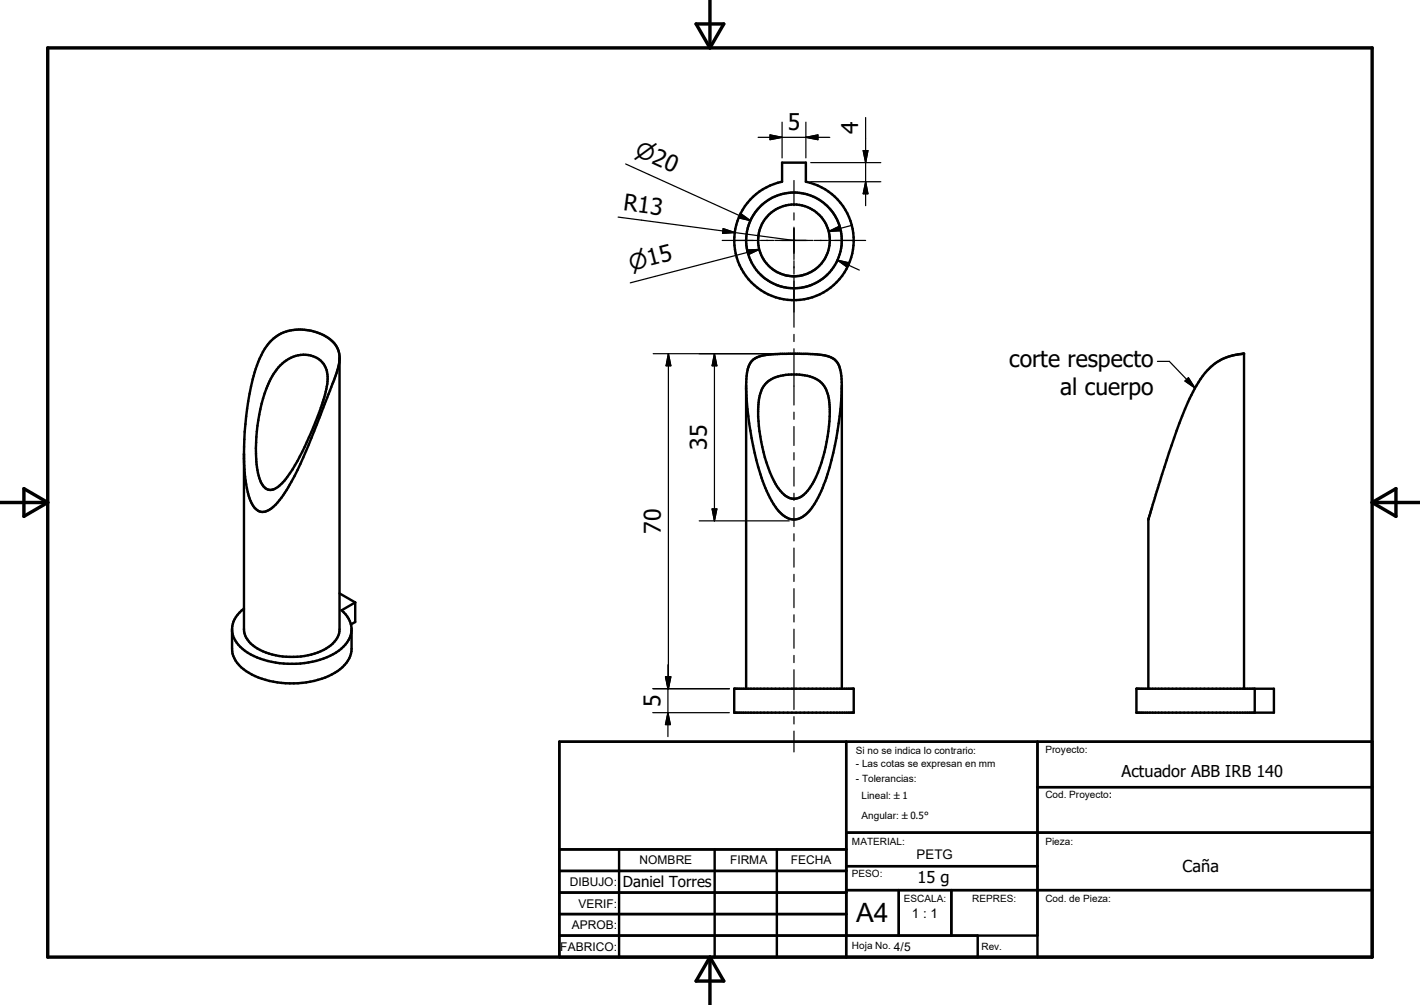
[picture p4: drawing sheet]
<svg xmlns="http://www.w3.org/2000/svg" width="297mm" height="210mm" viewBox="0 0 297 210" stroke-linecap="round" stroke-linejoin="round" font-family="sans-serif">
<g fill="none" stroke="#000" stroke-width=".51">
<path d="M163.6 34h5v4a12.5 12.5 0 0 1 7.9 19.2 12.5 12.5 0 0 1-20.8 0 12.5 12.5 0 0 1 7.9-19.2zM58.6 76.4a6.1 6.1 0 0 1 8.8-.7 6.4 6.4 0 0 1 .7 6.2l-1.8 5.4a66.9 66.9 0 0 1-4.6 9.9 11.8 11.8 0 0 1-4.3 5 1.98 1.98 0 0 1-2.7-1.2 16.8 16.8 0 0 1-1.2-7.3 31.7 31.7 0 0 1 3.7-15.6zM71 75.1a41.5 41.5 0 0 1-3.1 9.4l-1.1 2.8a105.5 105.5 0 0 1-5.9 13.4 15.2 15.2 0 0 1-4.7 5.9 2.3 2.3 0 0 1-3.4-1.2l-.8-1.8a30.5 30.5 0 0 1-1-7.8M160.3 80a8.4 8.4 0 0 1 6.3-1.7 7.2 7.2 0 0 1 5.5 2 8.7 8.7 0 0 1 1.5 5.8 32.5 32.5 0 0 1-4 15.5 4.3 4.3 0 0 1-3.8 2.6 5.1 5.1 0 0 1-3.6-3.1 33 33 0 0 1-3.4-18 5.5 5.5 0 0 1 1.5-3.1zM260.1 73.9h.1M51 94.8v36.7a5.6 5.6 0 0 0 4 4.6 15.5 15.5 0 0 0 13.7-.9 4.7 4.7 0 0 0 2.3-3.7v-56.9a5.5 5.5 0 0 0-3.8-4.8 9.3 9.3 0 0 0-10.3 1.2 13.6 13.6 0 0 0-3.6 6.8 64.7 64.7 0 0 0-2.3 17.2M156.1 81.2a61.5 61.5 0 0 0 4.6 22.1 9.6 9.6 0 0 0 3.8 4.9 3.8 3.8 0 0 0 4.9-1.5 21.9 21.9 0 0 0 3.5-6.8 72.2 72.2 0 0 0 3.2-18M176.1 81.2a8.9 8.9 0 0 0-1-5.6 6.4 6.4 0 0 0-4.8-1.6l-7-.1a11.6 11.6 0 0 0-5.7 1.2 5.2 5.2 0 0 0-1.5 4.1v64.7M176.1 80.7v63.2M51 127.2a5.7 5.7 0 0 0-2.5 4.2v4.2a6 6 0 0 0 3.5 5 19.2 19.2 0 0 0 18.6-.4 6 6 0 0 0 2.9-4.6v-4.1M71 124l3.3 1.9M74.3 125.9v4.1l-.9 .5"/>
<path d="M74.3 125.9l-2.8 1.6a4.8 4.8 0 0 1-.1 8.1 18.3 18.3 0 0 1-15.4 2.5 10.3 10.3 0 0 1-7.1-4.7l-.4-1.5M117 155h170v45h-170zM153.6 143.9h25v5h-25zM177 155v45M217 155v45M237.7 143.9h28.8v5h-28.8zM240.2 143.9v-35.3l1.2-3.9a225.9 225.9 0 0 1 7.1-20.7 20 20 0 0 1 5.5-7.9 12 12 0 0 1 6.2-2.2v70M262.4 143.9v5M117 177.5h60M129.5 177.5v22.5M149.5 177.5v22.5M162.5 177.5v22.5"/>
<path d="M177 174h110M217 164.5h70M117 182h60M117 186.5h60M117 191h60M117 195.5h100M177 186h110M177 181h40M188 186v9.5M199 186v9.5M204.5 195.5v4.5"/>
<circle cx="166.1" cy="50.2" r="10"/>
<circle cx="166.1" cy="50.2" r="7.5"/>
</g>
<path d="M10 10h277v190h-277zM145.6 5h5.8l-2.9 5zM148.5 0v10M0 105h10M5 102.1l5 2.9-5 2.9zM287 105h10M287 105l5-2.9v5.8zM148.5 200v10M148.5 200l2.9 5h-5.8z" fill="none" stroke="#000" stroke-width=".71"/>
<g fill="none" stroke="#000" stroke-width=".25">
<path d="M130.9 34.3l26.1 11.8M158.6 28.7h15M161.1 28.2l2.5 .5-2.5 .5zM163.6 25.5v7.5M166.1 37.7v5.3M168.6 28.7l2.5-.5v1zM168.6 25.5v7.5M169.6 34h14.6M169.6 38h14.6M180.5 31.5h1l-.4 2.5zM181.1 24.6v18.4M181.1 38l.4 2.5h-1z"/>
<path d="M129.3 45.4l36.8 4.8M151.1 50.2h7.7M151.3 47.8l2.4 .8-2.6 .2zM154.9 44.6l2.1 1.5-2.5-.6zM156.3 52.2l2.5-.1-2.3 1.1zM158.8 52.1l-27 7M159.1 50.2h2.7M162.1 50.2h8M166.1 50.2h.1M166.1 44.5v1.5M166.1 47.5v6.7M166.1 54.5v2.7"/>
<path d="M166.1 57.5v10.9M170.3 50.2h2.8M173.3 50.2h7.8M173.3 48.4l2.3-1.2 .3 1zM175.2 54.4l4.5 2M175.2 54.4l2.5 .5-.5 1zM178.2 47.1l-4.9 1.3M136.6 73.9h27.8M139.8 73.9l.5 2.5h-1zM139.8 73.9v70M149.4 73.9v34.9M149.4 73.9l.5 2.5h-1z"/>
<path d="M166.1 69.9v1.5M166.1 72.9v11.7M242.1 75.5h2.5l5.3 5.6M247.9 79.6l.7-.7 1.3 2.2zM166.1 86.1v1.5M166.1 89.1v4M166.1 94.6v1.5M166.1 97.6v4M146.3 108.8h18.8M148.9 106.4h1l-.5 2.4zM166.1 103.1v1.5M166.1 106.1v3.9"/>
<path d="M166.1 111.5v1.5M166.1 114.5v4M139.7 138.9v15M166.1 120v1.5M166.1 123v4M166.1 128.5v1.5M166.1 131.5v4M166.1 137v1.5M166.1 140v8.3M136.5 143.9h16.1M136.5 148.9h16.1M139.3 141.4l.5 2.5"/>
<path d="M139.7 148.9l.5 2.5h-1zM140.2 141.4l-.5 2.5-.5-2.5h1.1l-.5 2.5M166.1 149.8v1.5M166.1 152.8v4.3"/>
</g>
<g fill="#000" stroke="#000" stroke-width=".25">
<path d="M161.1 28.2l2.5 .5-2.5 .5zM168.6 28.7l2.5-.5v1zM180.5 31.5h1l-.4 2.5zM151.3 47.8l2.4 .8-2.6 .2zM154.9 44.6l2.1 1.5-2.5-.6zM156.3 52.2l2.5-.1-2.3 1.1zM173.3 48.4l2.3-1.2 .3 1zM175.2 54.4l2.5 .5-.5 1zM181.1 38l.4 2.5h-1zM139.8 73.9l.5 2.5h-1zM149.4 73.9l.5 2.5h-1zM247.9 79.6l.7-.7 1.3 2.2z"/>
<path d="M148.9 106.4h1l-.5 2.4zM139.2 141.4h1l-.5 2.5zM139.3 141.4h1l-.5 2.5zM139.7 148.9l.5 2.5h-1z"/>
</g>
<text font-size="5.6" x="179.1" y="192.7">A4</text>
<g font-size="4.8">
<text x="164.8" y="27.1">5</text>
<text x="179.5" y="28" transform="rotate(-90 179.5 28)">4</text>
<text x="130.3" y="43.9" transform="rotate(7 130.3 43.9)">R13</text>
<text x="135.8" y="55.6" transform="rotate(-15 135.8 55.6)">15</text>
<text x="211.1" y="76.8">corte respecto</text>
<text x="221.7" y="82.5">al cuerpo</text>
<text x="147.9" y="94" transform="rotate(-90 147.9 94)">35</text>
<text x="138.2" y="111.5" transform="rotate(-90 138.2 111.5)">70</text>
<text x="138.1" y="147.7" transform="rotate(-90 138.1 147.7)">5</text>
</g>
<g font-size="4.6">
<text x="132.6" y="32.4" transform="rotate(24 132.6 32.4)">n20</text>
<text x="132" y="56.6" transform="rotate(-14 132 56.6)">n</text>
</g>
<g font-size="3.4">
<text x="234.6" y="162.4">Actuador ABB IRB 140</text>
<text x="191.9" y="184.5">15 g</text>
<text x="247.4" y="182.2">Caña</text>
</g>
<text font-size="3.2" x="130.3" y="185.3">Daniel Torres</text>
<g font-size="2.8">
<text x="191.7" y="179.5">PETG</text>
<text x="190.8" y="191.8">1 : 1</text>
</g>
<g font-size="2.5">
<text x="119.2" y="185.2">DIBUJO:</text>
<text x="133.8" y="180.6">NOMBRE</text>
<text x="152.7" y="180.6">FIRMA</text>
<text x="165.4" y="180.6">FECHA</text>
<text x="121" y="189.7">VERIF:</text>
<text x="119.6" y="194.1">APROB:</text>
<text x="117.2" y="198.6">FABRICO:</text>
<text x="187" y="198.6">4/5</text>
</g>
<g font-size="2.1">
<text x="179" y="157.5">Si no se indica lo contrario:</text>
<text x="179" y="160.3">- Las cotas se expresan en mm</text>
<text x="218.7" y="157.3">Proyecto:</text>
<text x="179" y="163.5">- Tolerancias:</text>
<text x="180.2" y="167">Lineal: `1</text>
<text x="218.7" y="166.8">Cod. Proyecto:</text>
<text x="180.2" y="171.1">Angular: `0.5°</text>
<text x="178.2" y="176.5">MATERIAL:</text>
<text x="218.7" y="176.5">Pieza:</text>
<text x="178.2" y="183.2">PESO:</text>
<text x="189.1" y="188.5">ESCALA:</text>
<text x="203.4" y="188.5">REPRES:</text>
<text x="218.7" y="188.5">Cod. de Pieza:</text>
<text x="178.2" y="198.3">Hoja No.</text>
<text x="205.3" y="198.5">Rev.</text>
</g>
</svg>
